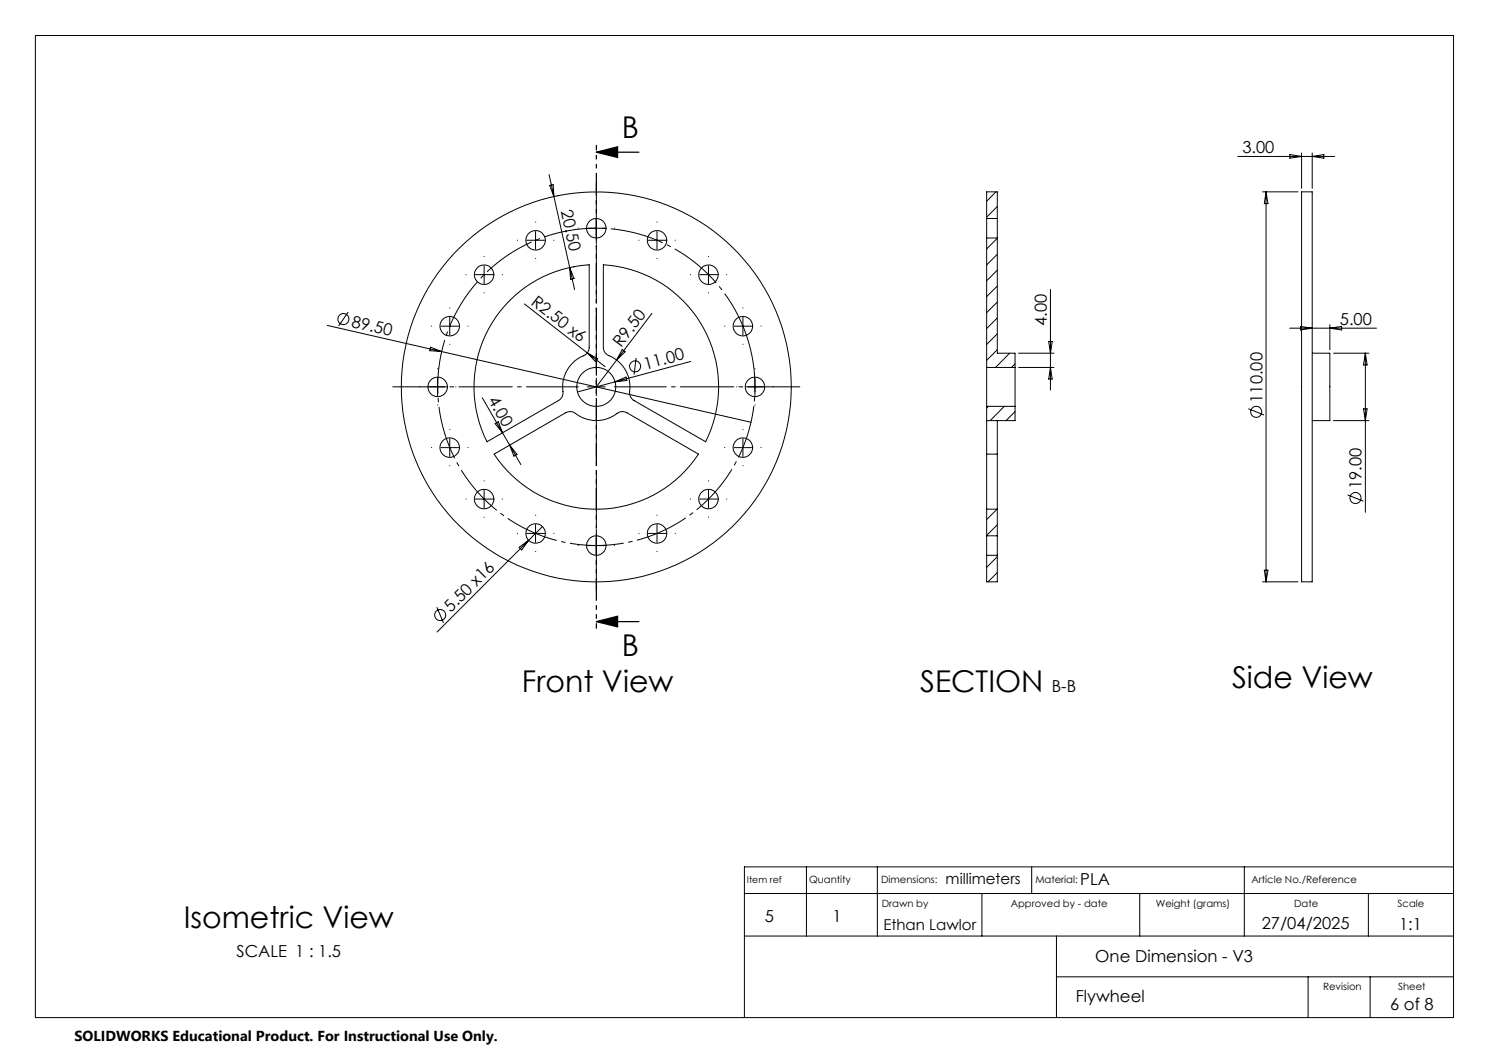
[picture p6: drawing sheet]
<svg xmlns="http://www.w3.org/2000/svg" width="420mm" height="297mm" viewBox="0 0 420 297" stroke-linecap="round" stroke-linejoin="round" font-family="sans-serif">
<g fill="none" stroke="#000" stroke-width=".28">
<path d="M10 10h400v277h-400zM154.9 49.2l7.2 32.5M155 52.3l1-.2 .2 3.4zM157.2 55.2h.1M280.9 54.1l-2.6 2.7M281.3 58.2l-3 3M349.1 44.1h27.4M356.1 54.1h10M357.1 54.1v110M357.1 54.1l.5 3.3h-1zM363.8 43.6l3.3 .5-3.3 .5zM367.1 54.1h3v110h-3z"/>
<path d="M367.1 43.1v10M370.1 43.1v10M370.1 44.1l3.3-.5v1zM134.1 77.5h5M136.6 75v5M148.6 67.8h5M151.1 65.3v5M160.7 75.5l1.2 3.1-1 .2zM161.7 75.2h.1M165.7 64.4h5M168.2 61.9v5M170.2 74.7a34.5 34.5 0 0 1 28.8 49.9l-20.2-11.6a2.92 2.92 0 0 1-1.1-3.6 9.9 9.9 0 0 0-6.6-9.5l-.7-.8-.2-1.1z"/>
<path d="M182.8 67.8h5M185.3 65.3v5M197.3 77.5h5.1M199.8 75v5M278.3 61.6v5.5M278.3 61.6v-7.5h3v7.5M278.3 67.1v36.5M278.3 67.1h3M278.3 61.6h3M281.3 67.2l-3 3M281.3 71.7l-3 3M281.3 76.2l-3 3"/>
<path d="M281.3 61.6v5.5M281.3 67.1v32.5h5v4M92.3 91.8l119.5 27.3M98.2 88l-2.7 4M121.5 97.9l3.1 1.3-3.4-.3zM124.4 92h5M126.9 89.5v5M143.6 84.9a34.4 34.4 0 0 1 22.6-10.2v23.3a2.86 2.86 0 0 1-2.5 2.7 9.8 9.8 0 0 0-4.9 10.5l-.4 1-.8 .8-20.2 11.6a34.5 34.5 0 0 1 6.2-39.7zM147.9 85.7l17.8 13.9M165.7 99.6l5 3.8M165.7 99.6l2.9 1.6-.6 .8zM175.5 98.6l.8 .6-2.4 2.4z"/>
<path d="M183.9 88.4l-15.7 20.7M207 92h5.1M209.5 89.5v5M281.3 80.7l-3 3M281.3 85.2l-3 3M281.3 89.7l-3 3M281.3 94.2l-3 3M281.3 98.6l-3 3M284.8 99.6l-4 4M287.3 99.6h10M295.8 96.3h1l-.5 3.3zM296.3 81.6v28.4"/>
<path d="M363.8 92.6h24.5M366.8 92.1l3.3 .5-3.3 .5zM370.1 99.6h5v19h-5M375.1 91.6v7M375.1 92.6l3.3-.5v1zM376.1 99.6h10M385.1 99.6v44.9M385.1 99.6l.5 3.3h-1zM120.9 109.1h5M123.4 106.6v5M136 112.2l5.7 9.9M139.7 119.5l.8-.5 1.2 3.1z"/>
<path d="M165.7 109.1h5M168.2 106.6v5M173.5 107.7l-10.6 2.9M173.5 107.7l3.1-1.3 .2 .9zM179.4 101l-.5 4.7M194.8 101.9l-21.3 5.8M210.4 109.1h5M212.9 106.6v5M278.3 103.6v11M278.3 103.6h8M278.3 114.6v13.5M278.3 114.6h8"/>
<path d="M278.8 114.6l-.5 .5M281.3 118.6v9.5M283.3 114.6l-4 4M286.3 116.1l-2.5 2.5M286.3 102.6l-1 1M286.3 103.6v11M286.3 114.6v4h-8M287.3 103.6h10M296.3 103.6l.5 3.3h-1zM352.1 115.3l4.5 1.7M376.1 118.6h10M384.6 115.3h1l-.5 3.3z"/>
<path d="M124.4 126.3h5M126.9 123.8v5M136.6 138.3v5M139.4 128.1l20.2-11.7a2.92 2.92 0 0 1 3.6 .8 9.9 9.9 0 0 0 11.5-1l1.1-.1 1 .3 20.2 11.7a34.5 34.5 0 0 1-57.6 0zM141.7 122.1l2.1 3.5M143.8 125.6l3.1 5.5M143.8 125.6l2 2.6-.8 .5zM199.8 138.3v5M207 126.3h5.1M209.5 123.8v5M278.3 128.1v15.5M278.3 128.1h3"/>
<path d="M281.3 128.1v15.5M380.1 139.6l4.5 1.8M134.1 140.8h5M146.4 154.4l2.7-2-2 2.7zM148.6 150.5h5M149.1 152.4l-25.8 25.9M151.1 148v5M153 148.5l-3.9 3.9M165.7 153.9h5M168.2 151.4v5M182.8 150.5h5M185.3 148v5"/>
<path d="M197.3 140.8h5.1M278.3 151.1v5.5M278.3 156.6v7.5h3v-7.5M278.3 143.6v7.5M278.3 143.6h3M278.3 156.6h3M278.3 151.1h3M281.2 143.6l-2.9 2.9M281.3 157l-3 3M281.3 148l-3 3M281.3 151.1v5.5M281.3 143.6v7.5"/>
<path d="M123.2 171.3l1.9 4.4M281.3 161.5l-2.6 2.6M356.1 164.1h10M356.6 160.8h1l-.5 3.3zM210 252h200M227.5 244.5v19.5M247.5 244.5v19.5M277 252v12M291 244.5v7.5M321.5 252v12M351 244.5v19.5M386 252v12"/>
<path d="M410 244.5h-200v42.5M210 264h200M298 264v23M298 275.5h112M369 275.5v11.5M386.5 275.5v11.5"/>
<circle cx="136.6" cy="77.5" r="2.76"/>
<circle cx="151.1" cy="67.8" r="2.75"/>
<circle cx="168.2" cy="64.4" r="2.76"/>
<circle cx="185.3" cy="67.8" r="2.75"/>
<circle cx="199.8" cy="77.5" r="2.76"/>
<circle cx="96.9" cy="90" r="1.57"/>
<circle cx="126.9" cy="92" r="2.76"/>
<circle cx="209.5" cy="92" r="2.76"/>
<circle cx="123.4" cy="109.1" r="2.75"/>
<circle cx="168.2" cy="109.1" r="55"/>
<circle cx="168.2" cy="109.1" r="5.5"/>
<circle cx="179.1" cy="103.3" r="1.56"/>
<circle cx="212.9" cy="109.1" r="2.75"/>
<circle cx="354.3" cy="116.2" r="1.56"/>
<circle cx="126.9" cy="126.2" r="2.75"/>
<circle cx="209.6" cy="126.2" r="2.75"/>
<circle cx="136.6" cy="140.8" r="2.76"/>
<circle cx="151.1" cy="150.5" r="2.75"/>
<circle cx="168.2" cy="153.9" r="2.76"/>
<circle cx="185.3" cy="150.5" r="2.75"/>
<circle cx="199.8" cy="140.8" r="2.76"/>
<circle cx="382.3" cy="140.5" r="1.55"/>
<circle cx="124.2" cy="173.5" r="1.57"/>
</g>
<path d="M168.2 42.9l6-1.5v3zM168.2 42.9h12M168.2 175.3l6-1.5v3zM168.2 175.3h12" fill="none" stroke="#000" stroke-width=".35"/>
<path d="M211 96a44.8 44.8 0 0 0-75-18 44.8 44.8 0 0 0 20.6 74.3 44.8 44.8 0 0 0 55-54l-.6-2.3M163.2 109.1h-52.5M168.2 104.1v-52.5M168.2 114.1v52.5M173.2 109.1h52.5" fill="none" stroke="#000" stroke-width=".28" stroke-dasharray="15.2 1.3 1.3 1.3" stroke-dashoffset=".4" stroke-linecap="butt"/>
<g fill="none" stroke="#000" stroke-width=".28" stroke-dasharray="15.2 1.3 1.3 1.3" stroke-linecap="butt">
<path d="M168.2 59.4v-.3M131.6 77.5h-.3M136.6 72.5v-.3M141.6 77.5h.2M146.1 67.8h-.3M151.1 62.8v-.3M151.1 72.8v.2M156.1 67.8h.2M163.2 64.4h-.2M168.2 69.4v.2M173.2 64.4h.3M180.3 67.8h-.2"/>
<path d="M185.3 62.8v-.3M185.3 72.8v.2M190.3 67.8h.3M194.9 77.5h-.3M199.9 72.5v-.3M204.9 77.5h.2M121.9 92h-.3M126.9 87v-.3M126.9 97v.2M131.9 92h.2M136.6 82.5v.2M199.9 82.5v.2"/>
<path d="M204.6 92h-.3M209.6 87v-.3M209.6 97v.2M214.6 92h.2M118.5 109.1h-.3M123.5 104.1v-.2M123.5 114.1v.3M128.5 109.1h.2M208 109.1h-.3M213 104.1v-.2M213 114.1v.3M218 109.1h.2"/>
<path d="M121.9 126.2h-.3M126.9 121.2v-.2M126.9 131.2v.3M131.9 126.2h.2M136.6 135.8v-.3M199.9 135.8v-.3M204.6 126.2h-.3M209.6 121.2v-.2M209.6 131.2v.3M214.6 126.2h.2M131.6 140.8h-.3M136.6 145.8v.2"/>
<path d="M141.6 140.8h.2M146.1 150.5h-.3M151.1 145.5v-.3M151.1 155.5v.2M156.1 150.5h.2M163.2 153.9h-.2M168.2 148.9v-.3M168.2 158.9v.2M173.2 153.9h.3M180.3 150.5h-.2M185.3 145.5v-.3M185.3 155.5v.2"/>
<path d="M190.3 150.5h.3M194.9 140.8h-.3M199.9 145.8v.2M204.9 140.8h.2"/>
</g>
<path d="M168.2 40.9v136.4" fill="none" stroke="#000" stroke-width=".35" stroke-dasharray="6.3 1.3 1.3 1.3 1.3 1.3" stroke-dashoffset="4.8" stroke-linecap="butt"/>
<path d="M168.2 42.9l6-1.5v3zM168.2 175.3l6-1.5v3z" fill="#000"/>
<g font-size="8.5">
<text x="175.4" y="39.1">B</text>
<text x="175.4" y="184.9">B</text>
<text x="147.2" y="195.2">Front View</text>
<text x="259.5" y="195.2">SECTION</text>
<text x="347.5" y="194.1">Side View</text>
<text x="51.8" y="261.8">Isometric View</text>
</g>
<g font-size="4.7">
<text x="350.4" y="43.1">3.00</text>
<text x="158.2" y="59.6" transform="rotate(77 158.2 59.6)">20.50</text>
<text x="149.6" y="85.7" transform="rotate(38 149.6 85.7)">R2.50 x6</text>
<text x="99" y="92.2" transform="rotate(13 99 92.2)">89.50</text>
<text x="295.3" y="92" transform="rotate(-90 295.3 92)">4.00</text>
<text x="377.9" y="91.5">5.00</text>
<text x="175.2" y="98.2" transform="rotate(-53 175.2 98.2)">R9.50</text>
<text x="182.1" y="104.3" transform="rotate(-15 182.1 104.3)">11.00</text>
<text x="137.6" y="112.8" transform="rotate(60 137.6 112.8)">4.00</text>
<text x="356.1" y="113.6" transform="rotate(-90 356.1 113.6)">110.00</text>
<text x="384.1" y="137.9" transform="rotate(-90 384.1 137.9)">19.00</text>
<text x="127.2" y="172.8" transform="rotate(-45 127.2 172.8)">5.50 x16</text>
<text x="296.7" y="195.2">B-B</text>
<text x="304.7" y="249.6">PLA</text>
<text x="215.7" y="260.1">5</text>
<text x="234.8" y="260.1">1</text>
<text x="355.9" y="262.2">27/04/2025</text>
<text x="394.6" y="262.2">1:1</text>
<text x="66.7" y="270">SCALE 1 : 1.5</text>
<text x="308.9" y="271.4">One Dimension - V3</text>
<text x="303.5" y="282.7">Flywheel</text>
<text x="392.1" y="284.9">6 of 8</text>
</g>
<g font-size="4.2">
<text x="266.7" y="249.4">millimeters</text>
<text x="249.2" y="262.2">Ethan Lawlor</text>
</g>
<text font-size="4.1" x="21" y="293.7">SOLIDWORKS Educational Product. For Instructional Use Only.</text>
<g font-size="2.8">
<text x="228.2" y="249.1">Quantity</text>
<text x="248.5" y="249.1">Dimensions:</text>
<text x="292" y="249.1">Material:</text>
<text x="353" y="249.1">Article No./Reference</text>
<text x="248.7" y="255.8">Drawn by</text>
<text x="285.1" y="255.8">Approved by - date</text>
<text x="326" y="255.8">Weight (grams)</text>
<text x="365" y="255.8">Date</text>
<text x="394.2" y="255.8">Scale</text>
<text x="373.2" y="279.1">Revision</text>
<text x="394.4" y="279.2">Sheet</text>
</g>
<text font-size="2.7" x="210.7" y="249.2">Item ref</text>
</svg>
